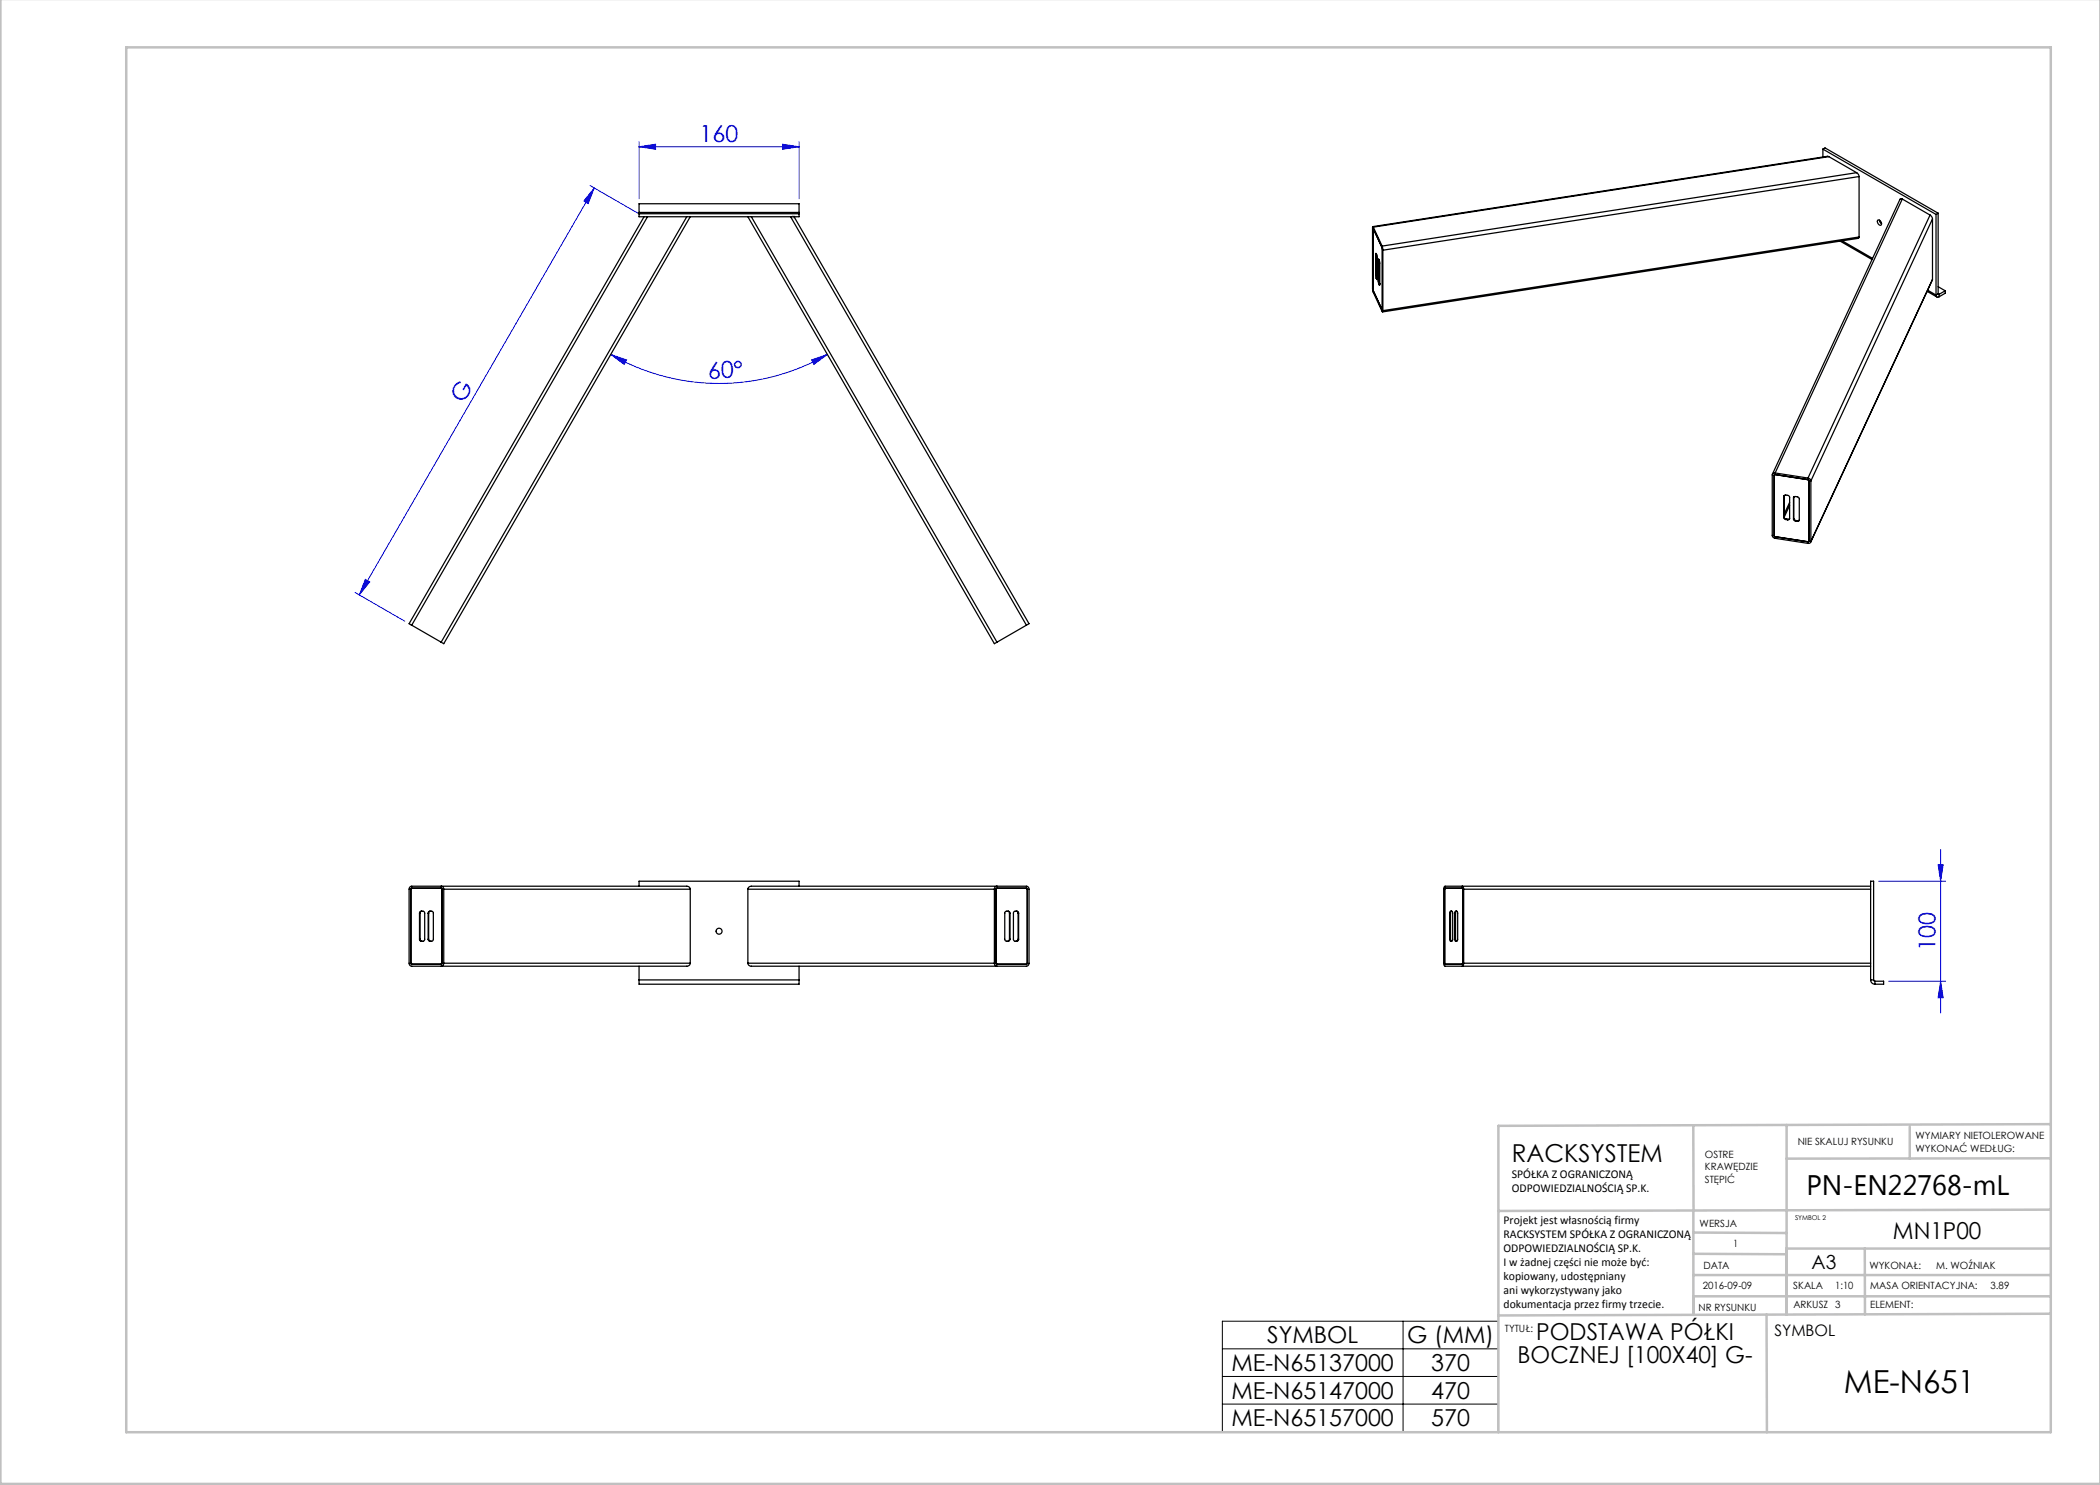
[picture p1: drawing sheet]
<svg xmlns="http://www.w3.org/2000/svg" width="420mm" height="297mm" viewBox="0 0 420 297" stroke-linecap="round" stroke-linejoin="round" font-family="sans-serif">
<path d="M158.5 43l.7 .7M158.5 43.7l.7-.7M158.8 43.8v-1M159.3 43.3h-1" fill="none" stroke="#c0c0c0" stroke-width=".2" stroke-dasharray="1.3 .6" stroke-dashoffset=".5" stroke-linecap="butt"/>
<g fill="none" stroke="#00f" stroke-width=".2">
<path d="M118 37.1l9.9 5.7M118.8 37.6l-46.9 81.4M118.8 37.6l-1.2 3.1-.8-.5zM127.8 29.3l3.3-.5v1.1zM127.8 28.3v11.4M127.8 29.3h32M156.5 28.8l3.3 .5-3.3 .6zM159.8 28.3v11.4M122.2 70.9l3.1 1.1-.5 .9zM122.2 70.9a43.3 43.3 0 0 0 43.3 0M162.3 72l3.2-1.1-2.7 2zM71 118.5l10 5.7"/>
<path d="M73.1 115.9l.8 .5-2 2.6zM375.7 176.2h13.4M387.6 172.9h1l-.5 3.3zM388.1 169.9v32.7M377.7 196.2h11.4M388.1 196.2l.5 3.3h-1z"/>
</g>
<path d="M244.5 264.2h55.2v22.1h-55.2zM244.5 269.8h55.2M244.5 275.3h55.2M280.6 264.2v22.1M244.5 280.8h55.2" fill="none" stroke="#000" stroke-width=".2"/>
<g fill="none" stroke="#c0c0c0" stroke-width=".5">
<path d="M.1 -.1v296.9h419.9M25.2 9.5h385v276.9h-385zM338.7 225.2v16.9M357.3 225v37.9M382 225.4v6.3M410.1 224.8l-110.4 .4v61.2M410.1 231.7h-52.8M338.7 259.3h71.5M338.7 255h71.5M338.7 250.8l18.6 .1M338.7 246.5l18.6 .1M338.7 242.1v20.9"/>
<path d="M373 249.7v13.2M410.1 241.9l-110.4 .3M410.2 249.7h-52.9v13.2M353.3 262.9l.1 23.5M410.2 262.7l-110.5 .4"/>
</g>
<g fill="#00f">
<path d="M127.8 29.3l3.3-.5v1.1zM156.5 28.8l3.3 .5-3.3 .6z"/>
<path d="M122.2 70.9l3.1 1.1-.5 .9zM162.3 72l3.2-1.1-2.7 2z"/>
<path d="M73.1 115.9l.8 .5-2 2.6zM118.8 37.6l-1.2 3.1-.8-.5z"/>
<path d="M388.1 196.2l.5 3.3h-1zM387.6 172.9h1l-.5 3.3z"/>
</g>
<g fill="none" stroke="#000" stroke-width=".25">
<path d="M364.6 29.8v1.6M364.6 29.8l22.6 13.1M364.6 29.8l.4-.2 22.6 13M365.8 31.3h-.3l-90.9 14M365.8 31.3l-91.1 14.1M365.8 31.3l5.5 3.2M371.3 34.5l.3 .3 .2 .5M371.3 34.5l-94.9 14.7M371.8 35.3l-95.2 14.7M371.8 35.3v12.1M380.5 39.8l-.3-.1-.2 .2-25.5 54.9M380.5 39.8l5.5 3.2"/>
<path d="M380.5 39.8l-25.5 54.8M127.8 42.5v.2M127.8 42.5v-1.8h32v1.8M127.8 42.7v.6h32v-.6M127.8 42.7h32M127.8 42.5h32M128.8 43.3l-47 81.4 .5 .3M129.5 43.3l-47.2 81.7M137.4 43.3l-49.2 85.1M138 43.3l-49.3 85.4-.5-.3M149.6 43.3l49.3 85.4 .5-.3M150.3 43.3l49.1 85.1"/>
<path d="M158.1 43.3l47.2 81.7M158.8 43.3l47 81.4-.5 .3M159.8 42.5v.2M274.6 45.7l1.9 4v12.3l-1.9-4zM274.7 45.4l-.1-.1-.1 .3v12.3l.2 .6 1.8 3.9 .1-.3M274.7 45.4l1.7 3.8M275.1 50.8l.1-.1 .2 .7v4.4l-.1 .1M275.1 55.1l.1 .5M275.1 50.8v4.3M275.2 55.6l.1 .3M275.3 50.8h-.2M275.3 55.1l.1 .5"/>
<path d="M275.3 55.1h-.2M275.3 50.9v4.2M275.4 55.6h-.2M275.4 55.6h.1M275.4 55.8l-.1 .1M275.6 56.2l.1 .6M275.6 52l.1-.2 .2 .3M275.6 52v4.2M275.7 56.8l.2 .2M275.8 51.9l-.2 .1M275.8 56.2l.1 .5M275.8 56.2h-.2"/>
<path d="M275.8 52v4.2M275.9 52.1l.1 .5v4.3l-.1 .1M275.9 56.7l-.2 .1M275.9 56.7l.1 .1M276 57h-.1M276.4 49.2l.2 .8M276.6 50v12.1M368 48.2l6.4 3.7M368.4 48.2l6.1 3.5M371.8 47.4l-.2 .3-95.1 14.7M371.8 47.4l-95.2 14.7M375.6 44a.63 .63 0 0 1 .6 .4 .63 .63 0 0 1-.1 .7 .75 .75 0 0 1-.5-1.1z"/>
<path d="M375.9 44l.1 .4 .3 .4M385.4 58.3l2 1.1M385.5 58l1.7 1M386 43l.3 .3 .2 .5M386 43l-24.4 52.6M386.5 55.9l-24.4 52.5M386.5 43.8l-24.3 52.4M386.5 55.9l-24.3 52.4M386.5 43.8v12.1M387.2 59a.37 .37 0 0 0 .2 .4 .37 .37 0 0 0 .4 0M387.2 42.9v16.1M387.6 58.8l.2 .1"/>
<path d="M387.6 42.6l-.4 .3M387.6 42.6v16.2M387.6 58.8l-.4 .2M387.6 57.3l1.4 .9M387.8 58.9v.5M389 58.2l-1.2 .7M389 58.2v.4l-1.2 .8M354.9 95l6.9 1.1-.1 12.2-6.9-1.1zM355 94.6a.45 .45 0 0 0-.6 .4l.1 12.3 .5 .4 6.6 1a.45 .45 0 0 0 .6-.4M355 94.6l6.6 1M356.8 99.3l.1-.2 .3-.1 .5 .1 .2 .3v4.3l-.1 .2-.3 .1M356.8 99.3v4.2"/>
<path d="M356.8 99.2v.1M356.8 99.2v4.2M356.8 99.1v.1M358.7 99.6l.1-.2 .3-.1 .5 .1 .2 .3 .1 4.3-.2 .2-.2 .1M358.7 99.6v4.2M358.7 99.5v.1M358.7 99.5v4.2M358.8 99.4l-.1 .1M361.6 95.6l.4 .2 .2 .4M362.2 96.2v12.1M356.8 103.5l.4 .4M356.8 103.4l.4 .4"/>
<path d="M356.8 103.4v.1M357.2 103.9l.3 .1M357.2 103.8l.4 .1M357.2 103.8v.1M357.6 103.9l-.1 .1M357.9 103.7l-.3 .2M357.9 100.5l-1.1 2.4M357.9 101.1l-1.1 2.4M358.7 103.8l.4 .4M358.7 103.7l.4 .4M358.7 103.7v.1M359.1 104.2l.4 .1"/>
<path d="M359.1 104.1v.1M359.1 104.1l.4 .1M359.5 104.2v.1M359.9 104l-.4 .2M82.3 125l5.9 3.4M205.3 125l-5.9 3.4M82.2 177.7l6-.1 .2 .2v14.8l-.1 .2h-6l-.1-.1zM88.2 177.2a.56 .56 0 0 1 .5 .6M88.7 177.8v14.8M88.7 177.8h49.3M127.8 177.2v-1h32v1M138 177.8a.65 .65 0 0 0-.6-.6h-55.1a.56 .56 0 0 0-.5 .6v14.8a.56 .56 0 0 0 .5 .6h55.1a.65 .65 0 0 0 .6-.6"/>
<path d="M138 177.8v14.8M149.6 177.8a.65 .65 0 0 1 .7-.6h55a.56 .56 0 0 1 .5 .6v14.8a.56 .56 0 0 1-.5 .6h-55a.65 .65 0 0 1-.7-.6M149.6 177.8h49.3M149.6 177.8v14.8M198.9 177.8v14.8M199.3 177.7l6-.1 .1 .2 .1 14.8-.2 .2h-5.9l-.2-.1zM199.4 177.2a.56 .56 0 0 0-.5 .6M289 177.7l3.4-.1 .1 .2v15h-3.5l-.1-.1zM292.4 177.2l.2 .2 .1 .4M292.7 177.8h81.4M292.7 177.8v14.8M374.1 177.2h-85.1l-.2 .2-.1 .4v14.8l.1 .5 .2 .1h85.1"/>
<path d="M83.9 182.6l.1-.2 .2-.2 .5 .1 .2 .3v5.3l-.2 .3h-.5l-.2-.1-.1-.3M83.9 182.6v5.2M83.9 187.8h.1M83.9 182.6h.1M84 187.8l.1 .3 .2 .1M84 182.6v5.2M84.3 182.2l-.2 .2-.1 .2M85.6 182.6l.1-.2 .3-.2 .5 .1 .2 .3v5.3l-.2 .3h-.5l-.3-.1-.1-.3M85.6 182.6v5.2M85.6 187.8h.1M85.6 182.6h.1M85.7 187.8l.1 .3 .3 .1"/>
<path d="M85.7 182.6v5.2M86.1 182.2l-.3 .2-.1 .2M88.7 192.6a.56 .56 0 0 1-.5 .6M88.7 192.6h49.3M127.8 196v.8h32v-.8M127.8 196h32M127.8 193.2v2.8M149.6 192.6h49.3M159.8 193.2v2.8M198.9 192.6a.56 .56 0 0 0 .5 .6M201.5 182.2l.3 .2 .1 .2M201.9 187.8l-.1 .3-.3 .1"/>
<path d="M201.9 187.8h.1M201.9 182.6h.1M201.9 182.6v5.2M202 182.6l-.1-.2-.3-.2-.4 .1-.2 .3v5.3l.2 .3h.4l.3-.1 .1-.3M202 182.6v5.2M203.3 182.2l.2 .2 .1 .2M203.6 187.8l-.1 .3-.2 .1M203.6 187.8h.1M203.6 182.6h.1M203.6 182.6v5.2M203.7 182.6l-.1-.2-.2-.2-.5 .1-.2 .3v5.3l.2 .3h.5l.2-.1 .1-.3M203.7 182.6v5.2"/>
<path d="M289.9 182.6l.2-.3 .4 .1v5.7l-.4 .1-.2-.4M289.9 187.8h.2M289.9 182.6h.2M289.9 182.6v5.2M290.1 187.8l.2 .4M290.1 182.6v5.2M290.3 182.2l-.2 .4M290.9 182.6l.2-.3 .4 .1v5.7l-.4 .1-.2-.4M290.9 187.8h.2M290.9 182.6h.2M290.9 182.6v5.2M291.1 187.8l.2 .4"/>
<path d="M291.1 182.6v5.2M291.3 182.2l-.2 .4M292.7 192.6l-.1 .5-.2 .1M292.7 192.6h81.4M374.1 196a.86 .86 0 0 0 .9 .8M374.1 196v-19.8h.6v19.8M374.1 196h.6M374.7 196l.3 .2M375 196.2h1.7v.6h-1.7M375 196.2v.6"/>
<circle cx="143.8" cy="186.2" r=".6"/>
</g>
<text font-size="6.3" x="368.8" y="278.5">ME-N651</text>
<text font-size="5.6" x="361.3" y="239.1">PN-EN22768-mL</text>
<text font-size="4.9" x="302.4" y="232.4">RACKSYSTEM</text>
<g font-size="4.7" fill="#00f">
<text x="139.9" y="28.3">160</text>
<text x="141.6" y="75.8" transform="rotate(-2 141.6 75.8)">60°</text>
<text x="92.7" y="80.8" transform="rotate(-60 92.7 80.8)">G</text>
<text x="387.1" y="190.1" transform="rotate(-90 387.1 190.1)">100</text>
</g>
<g font-size="4.7">
<text x="378.6" y="247.8">MN1P00</text>
<text x="253.4" y="268.7">SYMBOL</text>
<text x="281.5" y="268.7">G (MM)</text>
<text x="307.2" y="268.1">PODSTAWA PÓŁKI</text>
<text x="246.3" y="274.2">ME-N65137000</text>
<text x="286.3" y="274.2">370</text>
<text x="303.5" y="272.6">BOCZNEJ [100X40] G-</text>
<text x="246.3" y="279.7">ME-N65147000</text>
<text x="286.3" y="279.7">470</text>
<text x="246.3" y="285.3">ME-N65157000</text>
<text x="286.3" y="285.3">570</text>
</g>
<text font-size="3.9" x="362.3" y="253.8">A3</text>
<text font-size="3.2" x="354.9" y="267.2">SYMBOL</text>
<g font-size="2.4">
<text x="302.4" y="235.6">SPÓŁKA Z OGRANICZONĄ</text>
<text x="302.4" y="238.4">ODPOWIEDZIALNOŚCIĄ SP.K.</text>
<text x="300.7" y="244.7">Projekt jest własnością firmy</text>
<text x="300.7" y="247.5">RACKSYSTEM SPÓŁKA Z OGRANICZONĄ</text>
<text x="300.7" y="250.3">ODPOWIEDZIALNOŚCIĄ SP.K.</text>
<text x="300.7" y="253.1">I w żadnej części nie może być:</text>
<text x="300.7" y="256">kopiowany, udostępniany</text>
<text x="300.7" y="258.8">ani wykorzystywany jako</text>
<text x="300.7" y="261.6">dokumentacja przez firmy trzecie.</text>
</g>
<g font-size="2">
<text x="383.1" y="227.9">WYMIARY NIETOLEROWANE</text>
<text x="341" y="231.6">OSTRE</text>
<text x="359.5" y="228.9">NIE SKALUJ RYSUNKU</text>
<text x="383.1" y="230.4">WYKONAĆ WEDŁUG:</text>
<text x="341" y="234.1">KRAWĘDZIE</text>
<text x="341" y="236.6">STĘPIĆ</text>
<text x="339.9" y="245.4">WERSJA</text>
<text x="346.6" y="249.5">1</text>
<text x="340.6" y="257.7">2016-09-09</text>
<text x="340.7" y="253.8">DATA</text>
<text x="358.7" y="257.7">SKALA</text>
<text x="367" y="257.7">1:10</text>
<text x="373.9" y="253.8">WYKONAŁ:</text>
<text x="374.1" y="257.7">MASA ORIENTACYJNA:</text>
<text x="387.2" y="253.8">M. WOŹNIAK</text>
<text x="398.1" y="257.7">3.89</text>
<text x="339.7" y="262.3">NR RYSUNKU</text>
<text x="358.7" y="261.7">ARKUSZ 3</text>
<text x="374.1" y="261.7">ELEMENT:</text>
<text x="301" y="266.4">TYTUŁ:</text>
</g>
<text font-size="1.3" x="359" y="244">SYMBOL 2</text>
</svg>
